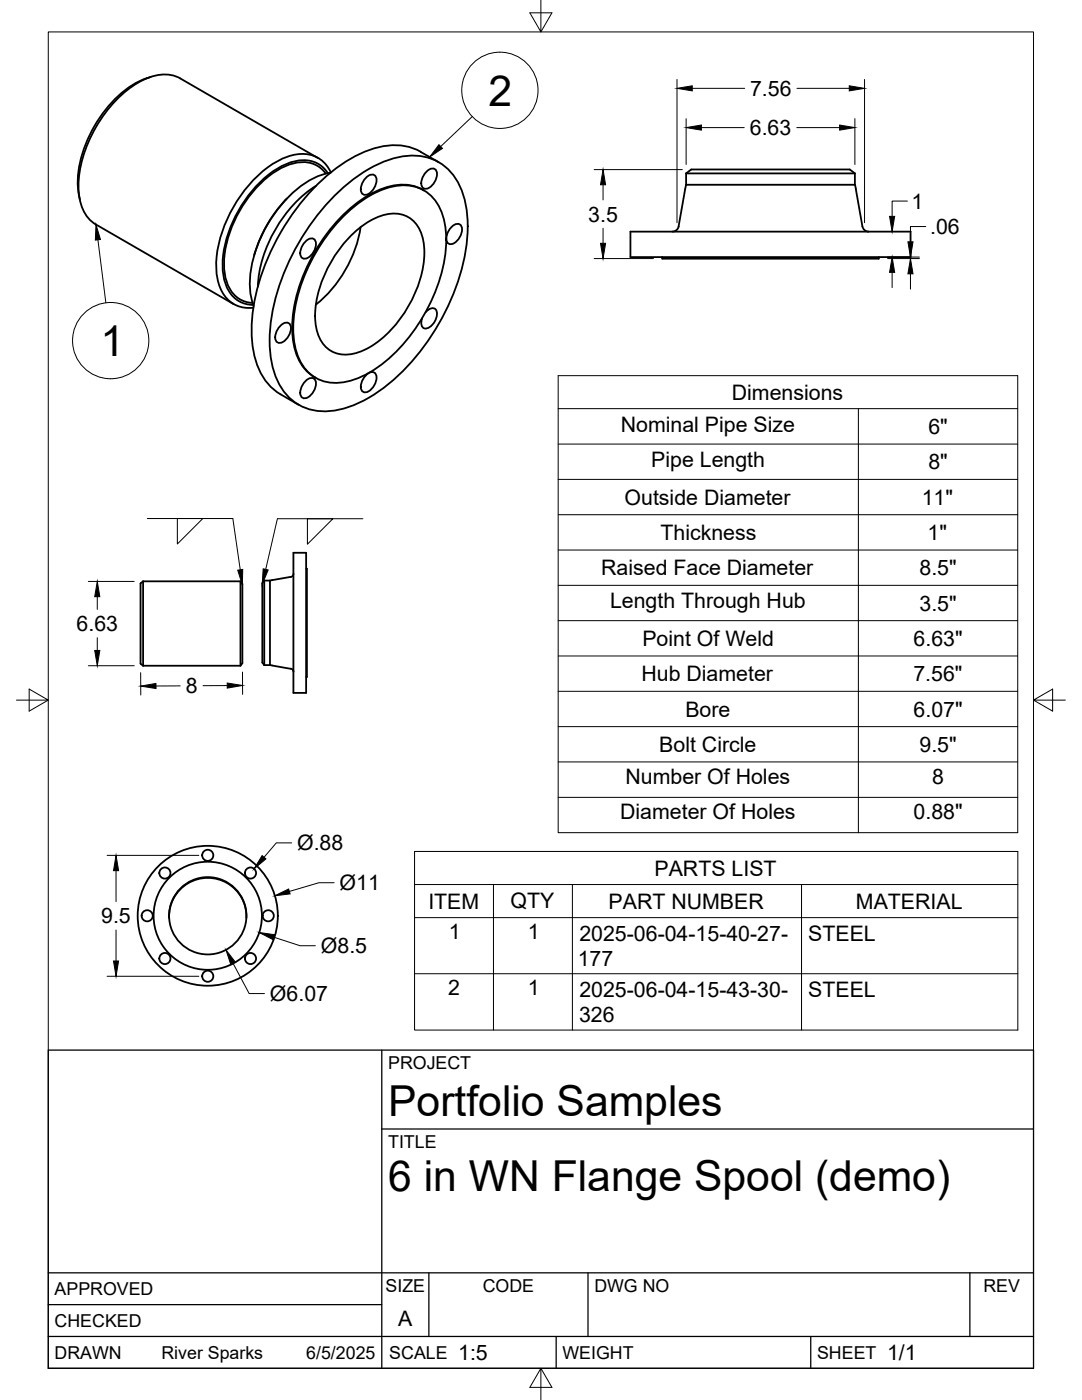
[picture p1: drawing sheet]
<svg xmlns="http://www.w3.org/2000/svg" width="216mm" height="279mm" viewBox="0 0 216 279" stroke-linecap="round" stroke-linejoin="round" font-family="sans-serif">
<!-- layer: Visible -->
<g fill="none" stroke="#000" stroke-width=".36">
<path d="M29.2 15.6a21.3 21.3 0 0 0-11 10.8 20.4 20.4 0 0 0-2.4 12.6M30.1 15.4l-.9 .2M15.7 39l.2 .9M57.3 39.6a27.1 27.1 0 0 0-6.6 11.3M63.1 37.1a26.5 26.5 0 0 0-11.6 20.1M63.4 31.5l-27.4-15.8a7.9 7.9 0 0 0-7.8 .5 25.9 25.9 0 0 0-12.5 21.6 8.3 8.3 0 0 0 3.5 7l27.4 15.9M65 34.6a5.9 5.9 0 0 0-7-1.9 20.2 20.2 0 0 0-10.6 10.1 19.1 19.1 0 0 0-2.3 12.9 5.8 5.8 0 0 0 5.3 4.8M65.4 34.5a6 6 0 0 0-7.1-2.2 20.3 20.3 0 0 0-10.7 9.8 21.1 21.1 0 0 0-3 12.9 6.2 6.2 0 0 0 5.9 5.9M66 34.5a17.3 17.3 0 0 0-10.1 6.7 25.3 25.3 0 0 0-6 16.7l.4 2.2 .3 1M66 34.4a6.2 6.2 0 0 0-7.8-3.4 20.5 20.5 0 0 0-10.8 9 24.2 24.2 0 0 0-4.2 14.1 7.5 7.5 0 0 0 4.2 7l2 .4 1.2-.1M67.3 38.5a25.7 25.7 0 0 1 13.2-7.3 10.2 10.2 0 0 1 11.6 6.7 25.7 25.7 0 0 1 .2 15.1 45.3 45.3 0 0 1-17.1 25.4 18.7 18.7 0 0 1-11.6 3.6 10.1 10.1 0 0 1-8.6-6.8 25.7 25.7 0 0 1-.2-15 46.8 46.8 0 0 1 12.5-21.7zM73.2 35.3a1.21 1.21 0 0 1 1.7-.1 2.92 2.92 0 0 1-2.1 3.7 1.11 1.11 0 0 1-.8-1.6 3.7 3.7 0 0 1 1.2-2z"/>
<path d="M83.9 30.3l3.6 2.1M83.9 30.3a12.7 12.7 0 0 0-11.5 .2 36.7 36.7 0 0 0-15.2 13.9 41 41 0 0 0-7 22.4 14.4 14.4 0 0 0 4.6 11.1l4.8 2.9M84.6 38a9.4 9.4 0 0 0-9-.1 29.2 29.2 0 0 0-12.8 12.4 29.2 29.2 0 0 0-4.4 17.4 9.5 9.5 0 0 0 4.6 7.7M85.2 34.1a1.21 1.21 0 0 1 1.8-.2 2.92 2.92 0 0 1-2.2 3.8 1.11 1.11 0 0 1-.7-1.6 3.7 3.7 0 0 1 1.1-2zM136.7 37.7l-1.3 7.5M136.9 36.9l-.2 .8M136.9 34.6h33.7M136.9 34.6l1-.8h31.7l1 .8M136.9 36.9h33.7M136.9 34.6v2.3M170.6 34.6v2.3M170.6 36.9l.2 .8"/>
<path d="M170.8 37.7l1.3 7.5M61.1 48.1a1.21 1.21 0 0 1 1.7-.2 2.92 2.92 0 0 1-2.1 3.7 1.11 1.11 0 0 1-.7-1.6 3.7 3.7 0 0 1 1.1-1.9zM68.5 43.2a19.7 19.7 0 0 1 11.2-6.2 7.9 7.9 0 0 1 8.7 6 23.2 23.2 0 0 1-1.4 15 33.4 33.4 0 0 1-13.2 16.3 11.8 11.8 0 0 1-9.7 1.6 8.6 8.6 0 0 1-5.3-7 27.4 27.4 0 0 1 3.3-16.8 36.1 36.1 0 0 1 6.4-8.9zM70.3 46.7a13.4 13.4 0 0 1 8.3-4.1 5.8 5.8 0 0 1 5.8 5.1 19.1 19.1 0 0 1-2.5 12.8 21.8 21.8 0 0 1-9.4 9.4 6.7 6.7 0 0 1-7.2-.4 8.3 8.3 0 0 1-2.4-6.5 24.4 24.4 0 0 1 7.4-16.3zM72 45.3a25.1 25.1 0 0 1-9 15.5M90.2 45.2a1.21 1.21 0 0 1 1.8-.2 2.92 2.92 0 0 1-2.2 3.7 1.11 1.11 0 0 1-.7-1.6 3.7 3.7 0 0 1 1.1-1.9zM125.8 46.2h55.9v5.1h-55.9zM132.1 51.3v.3h43.2v-.3M135.4 45.2a1.28 1.28 0 0 1-1.2 1M172.1 45.2a1.28 1.28 0 0 0 1.2 1M56.1 64.9a1.21 1.21 0 0 1 1.7-.2 2.92 2.92 0 0 1-2.1 3.7 1.11 1.11 0 0 1-.7-1.6 3.7 3.7 0 0 1 1.1-1.9zM61.1 75.9a1.21 1.21 0 0 1 1.7-.1 2.92 2.92 0 0 1-2.1 3.7 1.11 1.11 0 0 1-.7-1.6 3.7 3.7 0 0 1 1.1-2z"/>
<path d="M73.2 74.8a1.21 1.21 0 0 1 1.7-.2 2.92 2.92 0 0 1-2.1 3.7 1.11 1.11 0 0 1-.8-1.6 3.7 3.7 0 0 1 1.2-1.9zM84.9 62.3a1.5 1.5 0 0 1 2-.6 2.78 2.78 0 0 1-1.1 3.6 1.03 1.03 0 0 1-1.4 .1 1.03 1.03 0 0 1-.3-1.3l.1-.6M28.6 116l-.6 .4v16.1l.6 .4M28.6 116v16.9M28.6 116h19.4M48 116v16.9M48 116l.4 .5v15.9l-.4 .5h-19.4M52.7 115.9v16.8M52.7 115.9l-.4 .5v15.8l.4 .5M52.7 115.9h1.2M53.9 115.9v16.8h-1.2M54.3 115.8l-.4 .1"/>
<path d="M58.5 110.3h2.6v28h-2.6zM58.6 114.5l-.3 .5-.3 .1-3.7 .7M61.1 113.5h.1v21.6h-.1M53.9 132.7l.4 .1M54.3 132.8l3.7 .7M58 133.4l.3 .2 .3 .5M49.2 183.2a7.7 7.7 0 0 0-7.7-8 7.7 7.7 0 0 0-7.8 8"/>
<circle cx="32.9" cy="174.2" r="1.11"/>
<circle cx="41.5" cy="170.7" r="1.11"/>
<circle cx="50" cy="174.2" r="1.11"/>
<circle cx="29.4" cy="182.8" r="1.11"/>
<circle cx="32.9" cy="191.3" r="1.11"/>
<circle cx="41.5" cy="194.8" r="1.11"/>
<circle cx="41.5" cy="182.8" r="7.7"/>
<circle cx="41.5" cy="182.8" r="14"/>
<circle cx="41.5" cy="182.8" r="10.8"/>
<circle cx="50" cy="191.3" r="1.11"/>
<circle cx="53.5" cy="182.8" r="1.11"/>
</g>
<!-- layer: Border -->
<path d="M9.6 6.4h196.6v266.7h-196.6zM107.9 0v6.4l-2.2-3.8h4.4l-2.2 3.8M3.3 139.7h6.3l-3.8-2.2v4.4l3.8-2.2M206.2 139.7l3.8 2.2v-4.4l-3.8 2.2h6.4M107.9 273.1l2.2 3.8h-4.4l2.2-3.8v6.3" fill="none" stroke="#000" stroke-width=".2"/>
<!-- layer: Titleblock -->
<path d="M9.6 209.6h196.6v63.5h-196.6zM76.2 209.6v63.5M76.2 225.3h130M9.6 254h196.6M85.6 254v12.7M117.3 254v12.7M193.5 254v12.7M9.6 266.7h196.6M9.6 260.4h66.6M111 266.7v6.4M161.8 266.7v6.4" fill="none" stroke="#000" stroke-width=".25"/>
<path d="M29.4 103.5h17.1l1.4 10.2M35.4 103.5h5.1l-5.1 5.1zM61.3 103.5h5.1l-5.1 5.1zM72.4 103.5h-17l-2.4 10.1" fill="none" stroke="#000" stroke-width=".2"/>
<path d="M47.4 113.8l1-.2v3.1zM52.5 113.5l1 .2-1.2 2.9z" fill="#000" stroke="#000" stroke-width=".2"/>
<!-- layer: FD_Dimensions -->
<g fill="none" stroke="#000" stroke-width=".2">
<path d="M135.1 15.9v28.6M138.1 17.6h10.5M159 17.6h10.5M172.5 15.9v28.6M118.6 33.8h17.5M120.3 36.9v3M136.9 23.7v9.1M140 25.5h8.5M159 25.5h8.5M170.6 23.7v9.1M118.6 51.6h11.8M120.3 45.6v3"/>
<path d="M177.1 51.6h6.4M177.1 51.3h6.4M178 54.4v3M181.1 40.1h-3.1v3.1M181.7 54.7v3M184.7 45.2h-3v3.1M17.6 116h9.2M19.4 119.1v2.5M17.6 132.9h9.2M19.4 127.3v2.5M28.1 134.2v4.5M36 136.9h-4.9"/>
<path d="M45.3 136.8h-4.8M48.4 134.1v4.5M21.4 170.7h18.3M23.2 173.8v6.1M58.2 168.2h-3.1l-2.4 2.9M66.7 176.2h-3.1l-5.9 1.7M21.4 194.8h18.3M23.2 185.6v6.2M46.5 192.3l3.2 6h3.1M54.6 187l5.3 1.7h3"/>
</g>
<g fill="#000" stroke="#000" stroke-width=".2">
<path d="M135.1 17.6l3-.5v1zM169.5 17.1l3 .5-3 .5zM120.3 33.8l.5 3.1h-1zM136.9 25.5l3.1-.5v1zM167.5 25l3.1 .5-3.1 .5zM119.8 48.6h1l-.5 3zM178 51.3l.5 3.1h-1zM177.5 43.2h1l-.5 3zM181.7 51.6l.5 3.1h-1zM181.2 48.3h1l-.5 3zM19.4 116l.5 3.1h-1zM18.9 129.8h1l-.5 3.1z"/>
<path d="M28.1 136.9l3-.5v1zM45.3 136.3l3.1 .5-3.1 .5zM23.2 170.7l.5 3.1h-1.1zM52.3 170.8l.8 .6-2.4 2zM54.8 178.8l2.8-1.4 .3 1zM22.6 191.8h1.1l-.5 3zM45.1 189.6l1.9 2.4-.9 .5zM51.7 186.1l3.1 .4-.3 1z"/>
</g>
<!-- layer: Parts Lists -->
<path d="M82.7 169.9h120.4v35.7h-120.4zM82.7 176.5h120.4M98.5 176.5v29.1M114.2 176.5v29.1M159.9 176.5v29.1M82.7 183.1h120.4M82.7 194.3h120.4" fill="none" stroke="#000" stroke-width=".2"/>
<!-- layer: Balloons -->
<g fill="none" stroke="#000" stroke-width=".2">
<circle cx="99.7" cy="18" r="7.6"/>
<circle cx="22.1" cy="68" r="7.6"/>
</g>
<!-- layer: 0 -->
<path d="M87.6 28.9l.7 .7-2.6 1.7zM19.2 44.8l.8 3-1 .1z" fill="#000" stroke="#000" stroke-width=".2"/>
<path d="M94.2 23.3l-6.3 6M19.5 47.9l1.6 12.5" fill="none" stroke="#000" stroke-width=".2"/>
<!-- layer: Custom Tables -->
<g fill="none" stroke="#000" stroke-width=".2">
<path d="M111.4 75h91.7v91.2h-91.7zM111.4 81.6h91.7M111.4 88.6h91.7M111.4 95.7h91.7M171.3 81.6v84.6M111.4 102.7h91.7M111.4 109.8h91.7M111.4 116.8h91.7M111.4 123.9h91.7M111.4 130.9h91.7M111.4 138h91.7M111.4 145h91.7"/>
<path d="M111.4 152.1h91.7M111.4 159.1h91.7"/>
</g>
<g font-size="8.5">
<text x="97.5" y="21.1">2</text>
<text x="20" y="71.1">1</text>
<text x="77.4" y="222.8">Portfolio Samples</text>
<text x="77.4" y="237.8">6 in WN Flange Spool (demo)</text>
</g>
<g font-size="4.3">
<text x="149.7" y="19.1">7.56</text>
<text x="149.6" y="27">6.63</text>
<text x="181.9" y="41.7">1</text>
<text x="117.4" y="44.2">3.5</text>
<text x="185.6" y="46.7">.06</text>
<text x="146" y="79.8">Dimensions</text>
<text x="123.9" y="86.2">Nominal Pipe Size</text>
<text x="185.3" y="86.6">6&quot;</text>
<text x="129.9" y="93.2">Pipe Length</text>
<text x="185.3" y="93.6">8&quot;</text>
<text x="124.6" y="100.7">Outside Diameter</text>
<text x="183.9" y="100.7">11&quot;</text>
<text x="131.8" y="107.7">Thickness</text>
<text x="185.1" y="107.8">1&quot;</text>
<text x="120" y="114.8">Raised Face Diameter</text>
<text x="183.5" y="114.8">8.5&quot;</text>
<text x="15.3" y="125.9">6.63</text>
<text x="121.7" y="121.4">Length Through Hub</text>
<text x="183.5" y="121.9">3.5&quot;</text>
<text x="128.2" y="128.9">Point Of Weld</text>
<text x="182.3" y="128.9">6.63&quot;</text>
<text x="128" y="136">Hub Diameter</text>
<text x="182.3" y="136">7.56&quot;</text>
<text x="37.1" y="138.4">8</text>
<text x="136.8" y="143">Bore</text>
<text x="182.3" y="143">6.07&quot;</text>
<text x="131.6" y="150.1">Bolt Circle</text>
<text x="183.5" y="150.1">9.5&quot;</text>
<text x="124.8" y="156.4">Number Of Holes</text>
<text x="186" y="156.4">8</text>
<text x="123.7" y="163.5">Diameter Of Holes</text>
<text x="182.3" y="163.4">0.88&quot;</text>
<text x="59.3" y="169.7">Ø.88</text>
<text x="67.8" y="177.6">Ø11</text>
<text x="130.6" y="174.8">PARTS LIST</text>
<text x="20.2" y="184.3">9.5</text>
<text x="85.5" y="181.4">ITEM</text>
<text x="101.9" y="181.3">QTY</text>
<text x="121.4" y="181.3">PART NUMBER</text>
<text x="170.8" y="181.4">MATERIAL</text>
<text x="64" y="190.2">Ø8.5</text>
<text x="89.6" y="187.5">1</text>
<text x="105.3" y="187.5">1</text>
<text x="115.6" y="187.7">2025-06-04-15-40-27-</text>
<text x="161.3" y="187.7">STEEL</text>
<text x="115.3" y="192.8">177</text>
<text x="53.9" y="199.7">Ø6.07</text>
<text x="89.5" y="198.6">2</text>
<text x="105.3" y="198.6">1</text>
<text x="115.6" y="198.9">2025-06-04-15-43-30-</text>
<text x="161.3" y="198.9">STEEL</text>
<text x="115.5" y="204">326</text>
<text x="79.5" y="264.5">A</text>
<text x="91.4" y="271.4">1:5</text>
<text x="177" y="271.4">1/1</text>
</g>
<g font-size="3.5">
<text x="77.4" y="213.4">PROJECT</text>
<text x="77.4" y="229.1">TITLE</text>
<text x="76.9" y="257.8">SIZE</text>
<text x="96.3" y="257.8">CODE</text>
<text x="118.6" y="257.8">DWG NO</text>
<text x="196.2" y="257.8">REV</text>
<text x="10.9" y="258.5">APPROVED</text>
<text x="10.9" y="264.8">CHECKED</text>
<text x="10.9" y="271.2">DRAWN</text>
<text x="32.2" y="271.2">River Sparks</text>
<text x="61.1" y="271.2">6/5/2025</text>
<text x="77.7" y="271.2">SCALE</text>
<text x="112.2" y="271.2">WEIGHT</text>
<text x="163" y="271.2">SHEET</text>
</g>
</svg>
